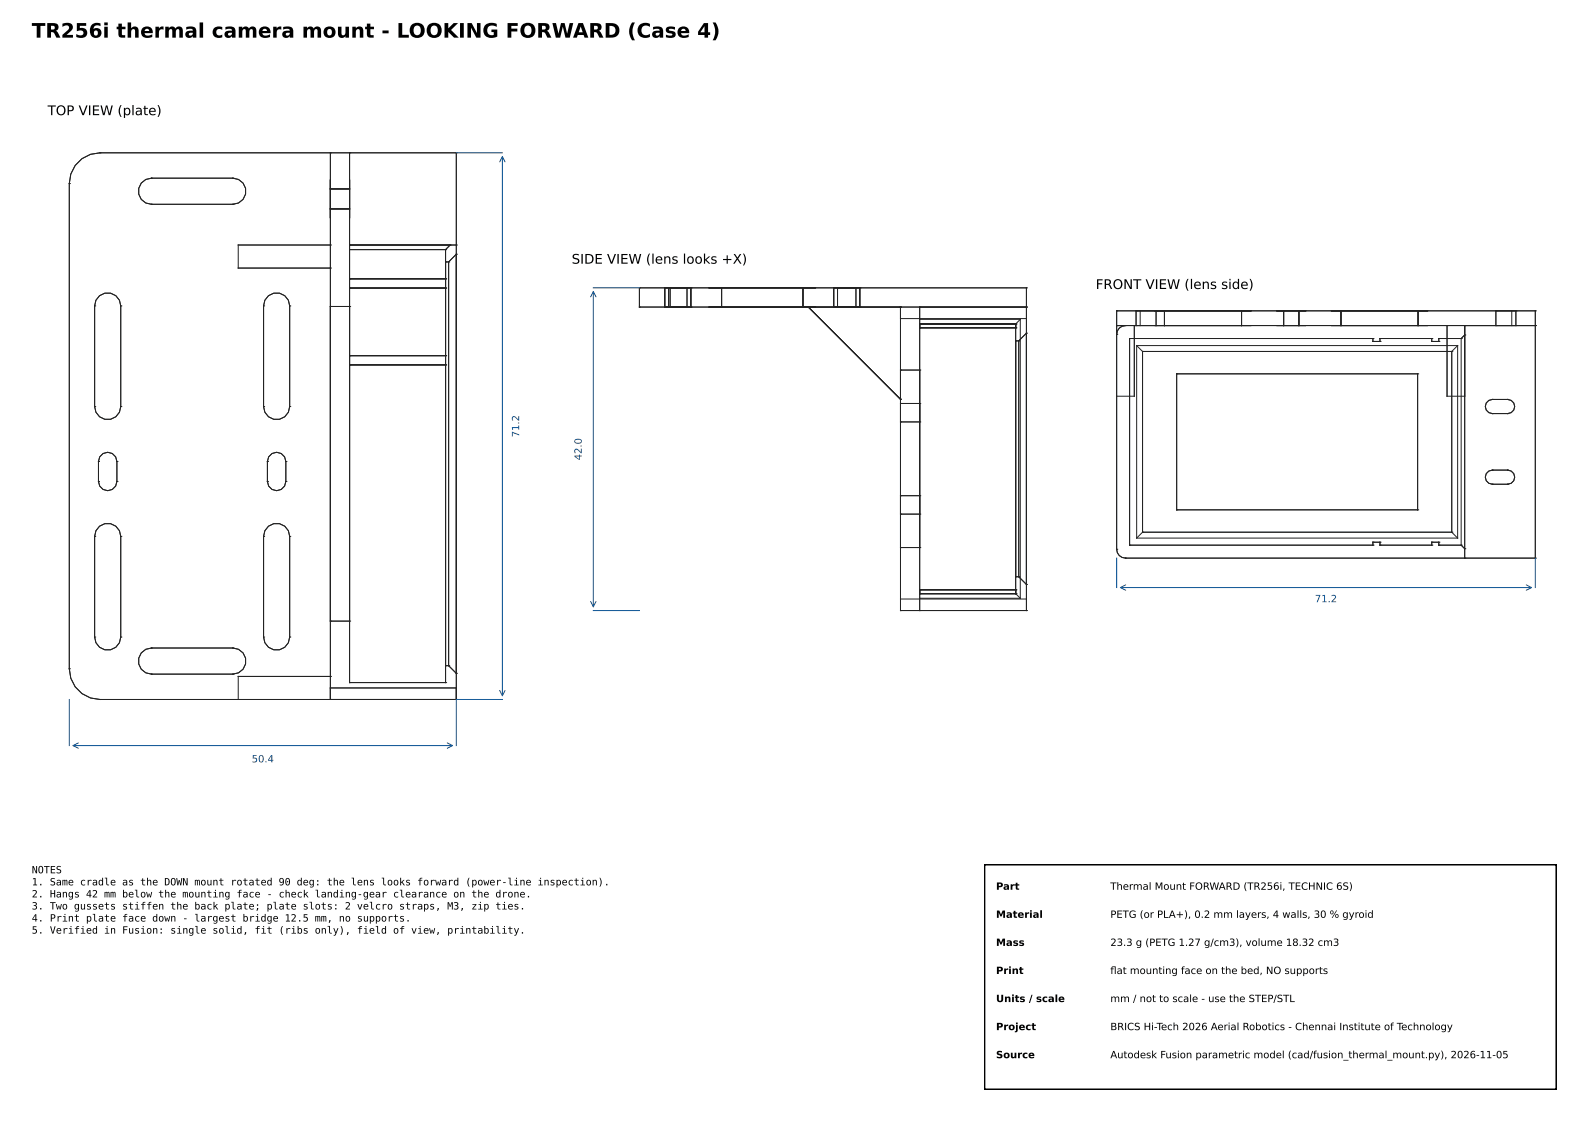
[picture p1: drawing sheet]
<svg xmlns="http://www.w3.org/2000/svg" width="420mm" height="297mm" viewBox="0 0 420 297" stroke-linecap="round" stroke-linejoin="round" font-family="sans-serif">
<g fill="none" stroke="#222" stroke-width=".26">
<path d="M18.3 48.5h.1M18.3 48.5v128.3M26.5 40.4a8.1 8.1 0 0 0-8.2 8.1M26.5 40.4h.1M26.5 40.4h94.2M40.1 47.1a3.5 3.5 0 0 0-3.5 3.5 3.5 3.5 0 0 0 3.5 3.4M40.1 54h.1M40.1 47.1h.1M40.1 47.1h21.5M40.1 54h21.5M61.6 47.1a3.5 3.5 0 0 1 3.5 3.5 3.5 3.5 0 0 1-3.5 3.4M61.6 54h.1"/>
<path d="M61.6 47.1h.1M87.4 40.4h.1M87.4 47.5v2.5zM87.4 55.2v2.5zM87.4 40.4v144.5M87.4 50h5.1M87.4 55.2h5.1M92.5 55.2v2.5zM92.5 47.5v2.5zM92.5 40.4h.1M92.5 40.4v140.1M120.7 40.4h.1"/>
<path d="M120.7 40.4v144.5M87.4 64.8h.1M87.4 70.9h.1M87.4 64.8h-24.4v6.1h24.4M92.5 76.2h.1M92.5 73.7h.1M92.5 64.8h.1M92.5 64.8h28.2M92.5 66h25.4M92.5 73.7h25.4M92.5 76.2h25.4M117.9 66h.1"/>
<path d="M117.9 73.7h.1M117.9 76.2h.1M117.9 69.3h.1M117.9 66v114.5M117.9 69.3h.8M118.7 69.3h.1M118.7 69.3v106.7M119.1 64.8h.1M119.1 64.8l-1.2 1.2M120.7 64.8h.1M120.7 67.2h.1M120.7 67.2l-2 2.1"/>
<path d="M169.2 76.1h8.1M169.2 76.1h.1M169.2 76.1v5.1M175.9 76.1h6.9M175.9 76.1h.1M175.9 76.1v5.1M176.9 76.1h4.9M176.9 76.1h.1M176.9 76.1v5.1M177.3 76.1v5.1M177.3 76.1h94.2M181.8 76.1h.1"/>
<path d="M181.8 76.1v5.1M182.8 76.1h.1M182.8 76.1v5.1M187.5 76.1h3.4zM190.9 76.1v5.1M212.4 76.1h3.4zM212.4 76.1v5.1M220.6 76.1h6.9M220.6 76.1h.1M220.6 76.1v5.1M221.6 76.1h4.8M221.6 76.1h.1"/>
<path d="M221.6 76.1v5.1M226.4 76.1h.1M226.4 76.1v5.1M227.5 76.1h.1M227.5 76.1v5.1M271.5 76.1h.1M271.5 76.1v85.3M25 80.9a3.5 3.5 0 0 1 3.5-3.5 3.5 3.5 0 0 1 3.4 3.5M25 80.9h.1M25 80.9v26.6M31.9 80.9h.1M31.9 80.9v26.6"/>
<path d="M69.7 80.9a3.5 3.5 0 0 1 3.5-3.5 3.5 3.5 0 0 1 3.4 3.5M69.7 80.9h.1M69.7 80.9v26.6M76.6 80.9h.1M76.6 80.9v26.6M87.4 81h.1M87.4 81h5.1M92.5 94h.1M92.5 96.5h.1M92.5 81h.1M92.5 94h25.4M92.5 96.5h25.4"/>
<path d="M117.9 94h.1M117.9 96.5h.1M169.2 81.2h8.1M169.2 81.2h.1M175.9 81.2h.1M175.9 81.2h6.9M176.9 81.2h.1M176.9 81.2h4.9M177.3 81.2h94.2M181.8 81.2h.1M182.8 81.2h.1M187.5 81.2h3.4z"/>
<path d="M212.4 81.2h3.4zM213.9 81.2h.1M213.9 81.2l24.3 24.4M220.6 81.2h.1M220.6 81.2h6.9M221.6 81.2h.1M221.6 81.2h4.8M226.4 81.2h.1M227.5 81.2h.1M238.2 81.2h.1M238.2 81.2v3h33.3v-3M238.2 97.8h.1"/>
<path d="M238.2 81.2v80.2M238.2 97.8h5.1M243.3 81.2h.1M243.3 85.7h.1M243.3 86.7h.1M243.3 97.8h.1M243.3 85.7h25.4M243.3 81.2v80.2M243.3 84.4h26.6M243.3 86.7h25.4M268.7 85.7h.1M268.7 86.7h.1"/>
<path d="M268.7 90.1h.1M268.7 85.7v71.3M268.7 90.1h.8M269.5 90.1h.1M269.5 90.1v62.4M269.9 84.4l-1.2 1.3M269.9 84.4v73.8M271.5 81.2h.1M271.5 88.1h.1M271.5 88.1l-2 2M295.4 86.1h.1M295.4 82.2h6.2v3.9h-6.2"/>
<path d="M295.4 88.4h.1M295.4 82.2h.1M295.4 86.1h110.8M295.4 82.2h110.8M295.4 82.2v63M297.8 86.1a2.33 2.33 0 0 0-2.4 2.3M297.8 86.1h.1M298.8 89.5h.1M298.8 89.5h64.4M298.8 89.5v54.6M300.1 86.1h.1M300.1 86.1v18.7h-4.7"/>
<path d="M300.6 86.1h5.2M300.6 86.1h.1M300.6 82.2h.1M300.6 82.2h5.2M300.6 82.2v3.9M300.7 91.4h84.9M300.7 91.4v50.9M300.7 91.4l1.6 1.5M302.3 92.9h.1M302.3 92.9h81.8M302.3 92.9v47.8M305.5 86.1h2.6z"/>
<path d="M305.5 82.2h2.6zM305.8 86.1h.1M305.8 82.2h.1M305.8 82.2v3.9M308.1 82.2v3.9M311.3 98.8h.1M311.3 98.8h63.7M311.3 98.8v36M328.5 86.1h2.5zM328.5 82.2h2.5zM328.5 82.2v3.9M337.7 86.1h1.9z"/>
<path d="M337.7 82.2h1.9zM339.6 82.2v3.9M343.6 86.1h1.9zM343.6 82.2h1.9zM343.6 82.2v3.9M352.2 86.1h2.6zM352.2 82.2h2.6zM354.8 82.2v3.9M363.2 90.3h.1M363.2 89.5h.1M363.2 89.5v.8M363.2 90.3h1.9"/>
<path d="M365.1 89.5h.1M365.1 90.3h.1M365.1 89.5h13.7M365.1 89.5v.8M375 98.8h.1M375 98.8v36M375.2 86.1h2.5zM375.2 82.2h2.5zM375.2 82.2v3.9M378.8 89.5h.1M378.8 90.3h.1M378.8 89.5v.8"/>
<path d="M378.8 90.3h1.8M380.6 89.5h.1M380.6 90.3h.1M380.6 89.5h6M380.6 89.5v.8M382.8 86.1h.1M382.8 86.1v18.7h4.7M384.1 92.9h.1M384.1 92.9v47.8M385.6 91.4v50.9M385.6 91.4l-1.5 1.5M386.6 89.5h.1"/>
<path d="M386.6 89.5v54.6M387.5 86.1h.1M387.5 88.6h.1M387.5 86.1v61.5M387.5 88.6l-.9 .9M395.7 86.1h5.3M395.7 86.1h.1M395.7 82.2h.1M395.7 82.2h5.3M395.7 82.2v3.9M401 86.1h.1M401 82.2h.1"/>
<path d="M401 82.2v3.9M406.2 82.2h-6.3v3.9h6.3M406.2 86.1h.1M406.2 82.2h.1M406.2 82.2v65.4M25 107.5a3.5 3.5 0 0 0 3.5 3.4 3.5 3.5 0 0 0 3.4-3.4M25 107.5h.1M31.9 107.5h.1M69.7 107.5a3.5 3.5 0 0 0 3.5 3.4 3.5 3.5 0 0 0 3.4-3.4M69.7 107.5h.1M76.6 107.5h.1M238.2 105.6h.1"/>
<path d="M238.2 111.6h.1M238.2 106.7v4.9M238.2 106.7h.1M238.2 106.7h5.1M238.2 111.6h5.1M243.3 106.7h.1M243.3 106.7v4.9M243.3 111.6h.1M394.8 105.6a1.87 1.87 0 0 0-1.9 1.9 1.87 1.87 0 0 0 1.9 1.9M394.8 105.6h.1M394.8 109.4h.1M394.8 109.4h4.1"/>
<path d="M394.8 105.6h4.1M398.9 105.6a1.87 1.87 0 0 1 1.8 1.9 1.87 1.87 0 0 1-1.8 1.9M398.9 105.6h.1M398.9 109.4h.1M26.1 127.3a2.44 2.44 0 0 0 2.4 2.4 2.44 2.44 0 0 0 2.4-2.4M26.1 122a2.44 2.44 0 0 1 2.4-2.4 2.44 2.44 0 0 1 2.4 2.4M26.1 127.3h.1M26.1 122h.1M26.1 122v5.3M30.9 122h.1M30.9 127.3h.1M30.9 122v5.3"/>
<path d="M70.7 127.3a2.44 2.44 0 0 0 2.5 2.4 2.44 2.44 0 0 0 2.4-2.4M70.7 122a2.44 2.44 0 0 1 2.5-2.4 2.44 2.44 0 0 1 2.4 2.4M70.7 127.3h.1M70.7 122h.1M70.7 122v5.3M75.6 122h.1M75.6 127.3h.1M75.6 122v5.3M238.2 135.9h.1M238.2 131.1v4.8M238.2 131.1h.1M238.2 131.1h5.1"/>
<path d="M238.2 135.9h5.1M243.3 131.1h.1M243.3 131.1v4.8M243.3 135.9h.1M311.3 134.8h.1M311.3 134.8h63.7M375 134.8h.1M394.8 124.3a1.87 1.87 0 0 0-1.9 1.9 1.87 1.87 0 0 0 1.9 1.8M394.8 124.3h.1M394.8 128h.1M394.8 128h4.1M394.8 124.3h4.1"/>
<path d="M398.9 124.3a1.87 1.87 0 0 1 1.8 1.9 1.87 1.87 0 0 1-1.8 1.8M398.9 124.3h.1M398.9 128h.1M25 141.8a3.5 3.5 0 0 1 3.5-3.4 3.5 3.5 0 0 1 3.4 3.4M25 141.8h.1M25 141.8v26.6M31.9 141.8h.1M31.9 141.8v26.6M69.7 141.8a3.5 3.5 0 0 1 3.5-3.4 3.5 3.5 0 0 1 3.4 3.4M69.7 141.8h.1M69.7 141.8v26.6M76.6 141.8h.1"/>
<path d="M76.6 141.8v26.6M238.2 144.8h.1M238.2 144.8h5.1M243.3 157h.1M243.3 144.8h.1M243.3 155.9h.1M243.3 158.2h26.6M243.3 157h25.4M243.3 155.9h25.4M268.7 157h.1M268.7 155.9h.1M268.7 152.5h.1"/>
<path d="M268.7 157l1.2 1.2M268.7 152.5h.8M269.5 152.5h.1M269.5 152.5l2 2M271.5 154.5h.1M295.4 145.2h.1M295.4 145.2a2.34 2.34 0 0 0 2.4 2.4M297.8 147.6h.1M297.8 147.6h108.4M298.8 144.1h.1M298.8 144.1h64.4M300.7 142.3h84.9"/>
<path d="M302.3 140.7h.1M302.3 140.7h81.8M302.3 140.7l-1.6 1.6M363.2 143.4h.1M363.2 144.1h.1M363.2 143.4h1.9M363.2 143.4v.7M365.1 144.1h.1M365.1 143.4h.1M365.1 144.1h13.7M365.1 143.4v.7M378.8 143.4h.1"/>
<path d="M378.8 144.1h.1M378.8 143.4h1.8M378.8 143.4v.7M380.6 144.1h.1M380.6 143.4h.1M380.6 144.1h6M380.6 143.4v.7M384.1 140.7h.1M384.1 140.7l1.5 1.6M386.6 144.1h.1M386.6 144.1l.9 1M387.5 145.1h.1"/>
<path d="M387.5 147.6h.1M406.2 147.6h.1M18.3 176.8h.1M18.3 176.8a8.1 8.1 0 0 0 8.2 8.1M25 168.4a3.5 3.5 0 0 0 3.5 3.5 3.5 3.5 0 0 0 3.4-3.5M25 168.4h.1M31.9 168.4h.1M40.1 171.3a3.5 3.5 0 0 0-3.5 3.5 3.5 3.5 0 0 0 3.5 3.4M40.1 178.2h.1M40.1 171.3h.1M40.1 171.3h21.5M40.1 178.2h21.5"/>
<path d="M61.6 171.3a3.5 3.5 0 0 1 3.5 3.5 3.5 3.5 0 0 1-3.5 3.4M61.6 178.2h.1M61.6 171.3h.1M69.7 168.4a3.5 3.5 0 0 0 3.5 3.5 3.5 3.5 0 0 0 3.4-3.5M69.7 168.4h.1M76.6 168.4h.1M87.4 178.9h.1M87.4 164.2h.1M87.4 178.9h-24.4v6M87.4 164.2h5.1M92.5 164.2h.1M117.9 176h.1"/>
<path d="M117.9 176h.8M118.7 176h.1M118.7 176l2 2M120.7 178h.1M238.2 161.4h.1M238.2 161.4v-3h33.3v3M238.2 161.4h33.3M243.3 161.4h.1M271.5 161.4h.1M26.5 184.9h.1M26.5 184.9h94.2M87.4 184.9h.1"/>
<path d="M87.4 184.9v-3h33.3v3M92.5 180.5h.1M92.5 180.5h25.4M117.9 180.5h.1M120.7 184.9h.1"/>
</g>
<g fill="none" stroke="#0b5394" stroke-width=".26">
<path d="M120.7 40.4h12.2M132.2 42.8l.7-1.4 .7 1.4M132.9 41.4v142.6M156.3 78.5l.7-1.4 .7 1.4M157 77.1v83.3M157 76.1h12.2M156.3 159l.7 1.4 .7-1.4M295.4 147.6v7.8M296.4 155.4h108.8M297.8 154.6l-1.4 .8 1.4 .7M403.8 154.6l1.4 .8-1.4 .7M406.2 147.6v7.8"/>
<path d="M157 161.4h12.2M18.3 184.9v12.2M19.3 197.1h100.4M20.7 196.4l-1.4 .7 1.4 .7M118.3 196.4l1.4 .7-1.4 .7M132.2 182.6l.7 1.4 .7-1.4M132.9 184.9h-12.2v12.2"/>
</g>
<path d="M260.5 228.6h151.2v59.4h-151.2z" fill="none" stroke="#000" stroke-width=".42"/>
<text font-size="5.3" x="8.4" y="10">TR256i thermal camera mount - LOOKING FORWARD (Case 4)</text>
<g font-size="3.5">
<text x="12.6" y="30.5">TOP VIEW (plate)</text>
<text x="151.2" y="69.7">SIDE VIEW (lens looks +X)</text>
<text x="289.9" y="76.4">FRONT VIEW (lens side)</text>
</g>
<g font-size="2.6" fill="#0b5394">
<text x="137.4" y="115.6" transform="rotate(-90 137.4 115.6)">71.2</text>
<text x="153.9" y="121.7" transform="rotate(-90 153.9 121.7)">42.0</text>
<text x="347.9" y="159.2">71.2</text>
<text x="66.6" y="201.6">50.4</text>
</g>
<g font-size="2.6">
<text x="8.4" y="230.9">NOTES</text>
<text x="8.4" y="234.1">1. Same cradle as the DOWN mount rotated 90 deg: the lens looks forward (power-line inspection).</text>
<text x="8.4" y="237.3">2. Hangs 42 mm below the mounting face - check landing-gear clearance on the drone.</text>
<text x="263.5" y="235.3">Part</text>
<text x="293.7" y="235.3">Thermal Mount FORWARD (TR256i, TECHNIC 6S)</text>
<text x="8.4" y="240.5">3. Two gussets stiffen the back plate; plate slots: 2 velcro straps, M3, zip ties.</text>
<text x="8.4" y="243.7">4. Print plate face down - largest bridge 12.5 mm, no supports.</text>
<text x="263.5" y="242.7">Material</text>
<text x="293.7" y="242.7">PETG (or PLA+), 0.2 mm layers, 4 walls, 30 % gyroid</text>
<text x="8.4" y="246.8">5. Verified in Fusion: single solid, fit (ribs only), field of view, printability.</text>
<text x="263.5" y="250.1">Mass</text>
<text x="293.7" y="250.1">23.3 g (PETG 1.27 g/cm3), volume 18.32 cm3</text>
<text x="263.5" y="257.5">Print</text>
<text x="293.7" y="257.5">fat mounting face on the bed, NO supports</text>
<text x="293.7" y="257.5">l</text>
<text x="263.5" y="265">Units / scale</text>
<text x="293.7" y="265">mm / not to scale - use the STEP/STL</text>
<text x="263.5" y="272.4">Project</text>
<text x="293.7" y="272.4">BRICS Hi-Tech 2026 Aerial Robotics - Chennai Institute of Technology</text>
<text x="263.5" y="279.8">Source</text>
<text x="293.7" y="279.8">Autodesk Fusion parametric model (cad/fusion_thermal_mount.py), 2026-11-05</text>
</g>
</svg>
